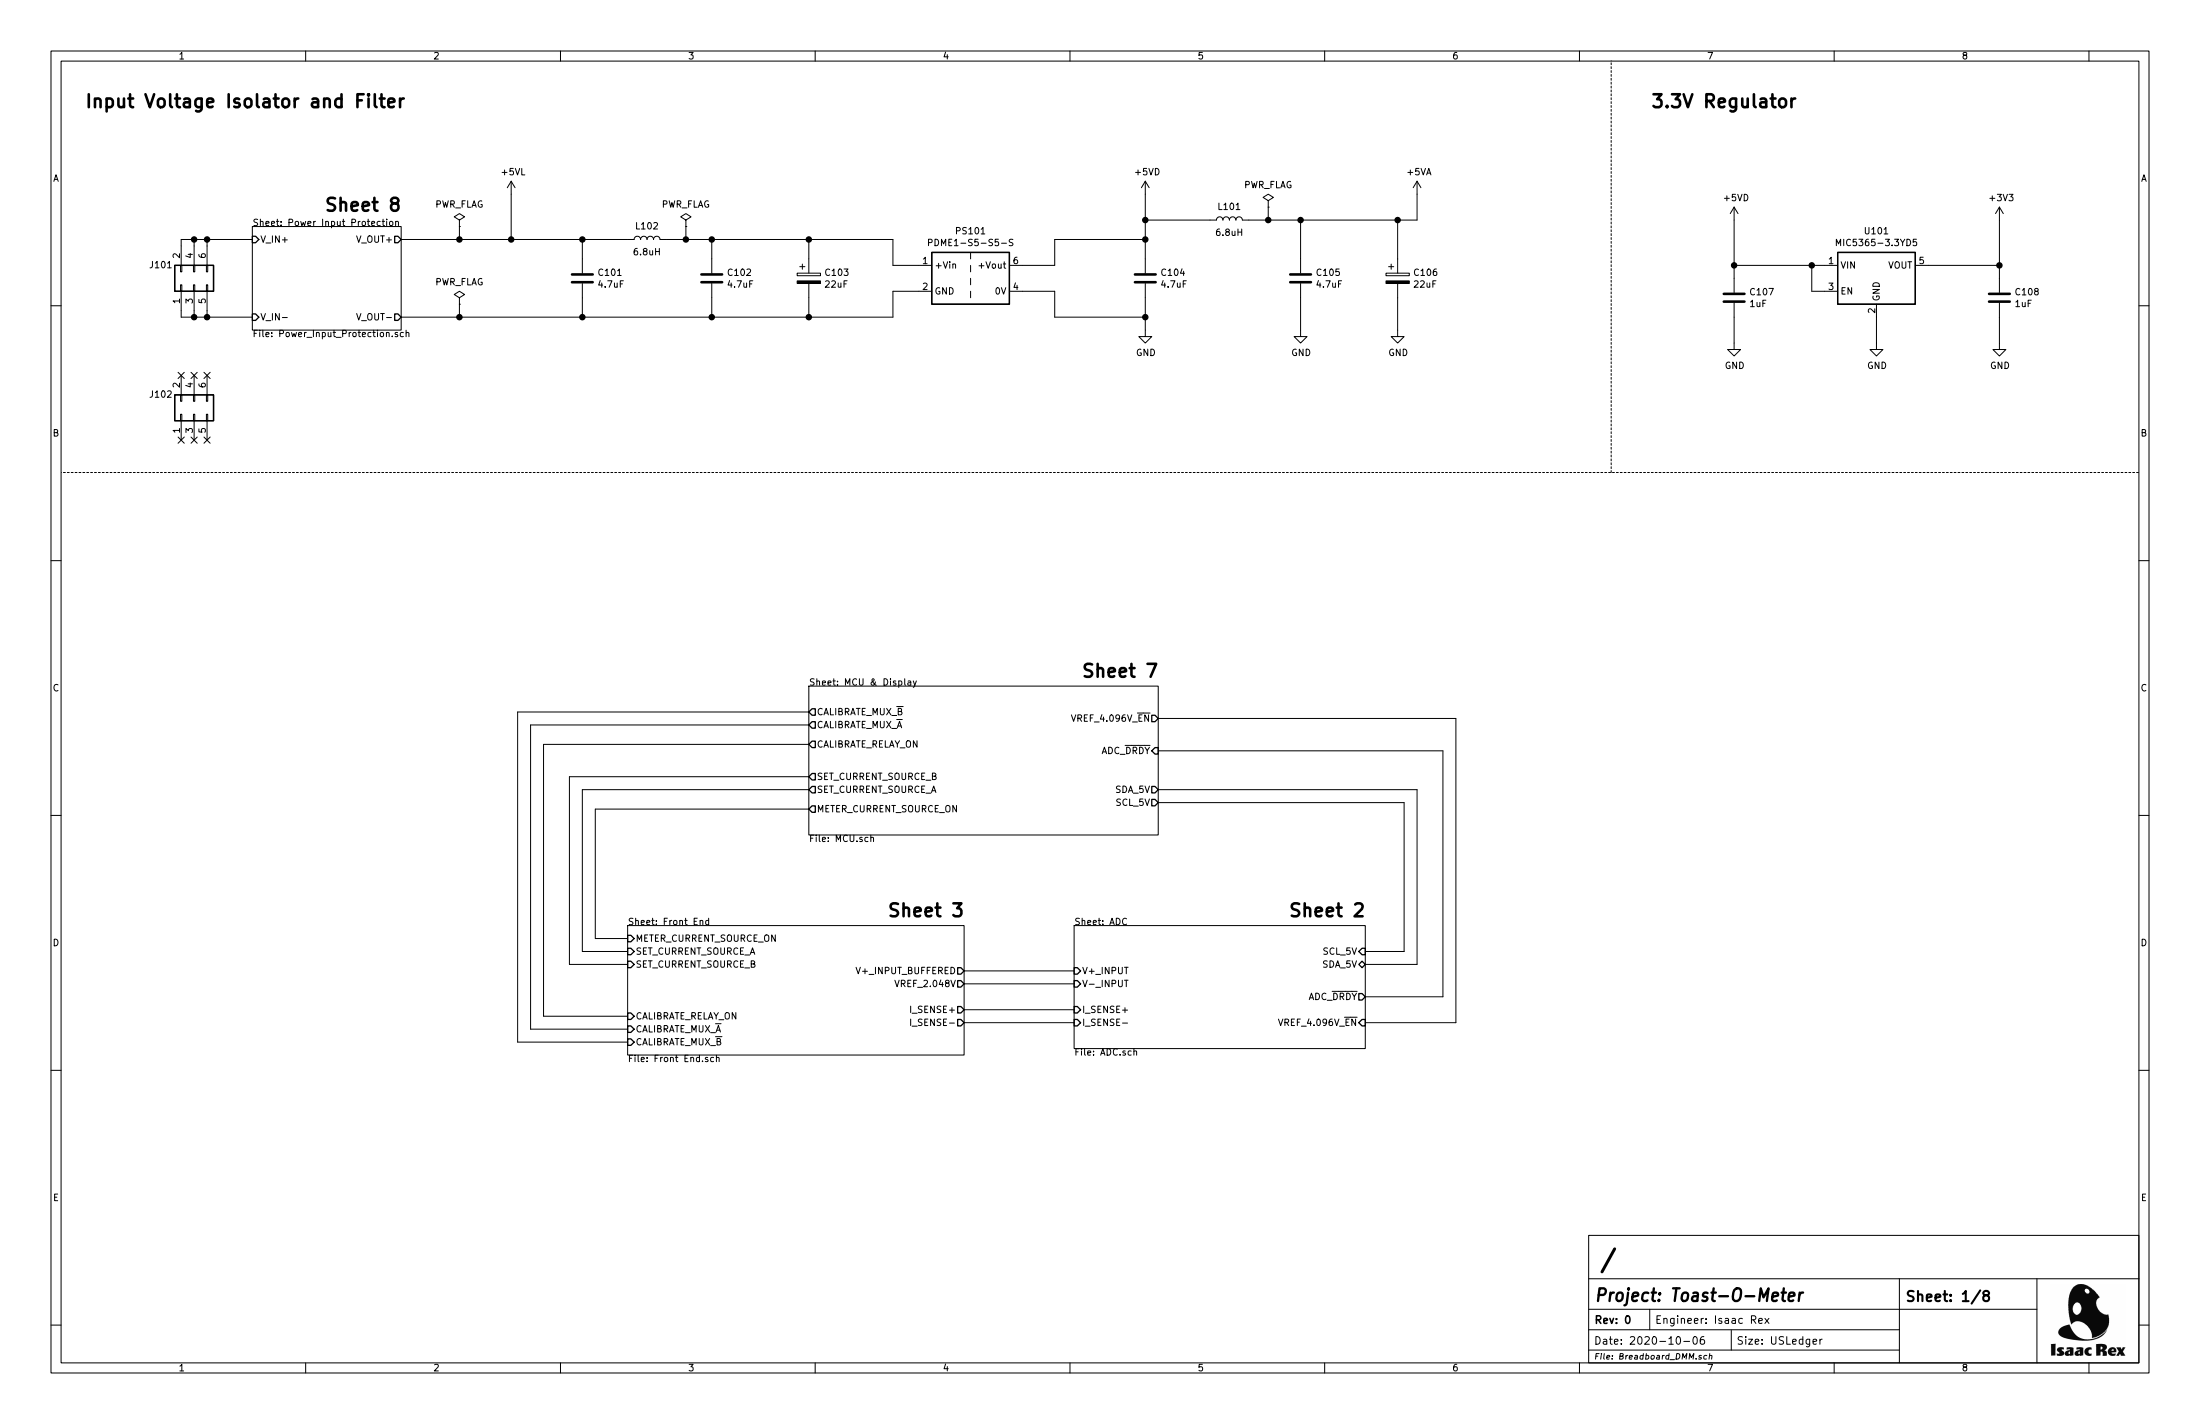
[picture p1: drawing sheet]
EESchema Schematic File Version 4
EELAYER 30 0
EELAYER END
$Descr USLedger 17000 11000
encoding utf-8
Sheet 1 8
Title "Toast-O-Meter"
Date "2020-10-06"
Rev "0"
Comp ""
Comment1 "Isaac Rex"
Comment2 ""
Comment3 ""
Comment4 ""
$EndDescr
Wire Wire Line
	1400 2400 1400 2450
Wire Wire Line
	1400 2450 1500 2450
Wire Wire Line
	1500 2450 1500 2400
Wire Wire Line
	1400 1900 1400 1850
Wire Wire Line
	1400 1850 1500 1850
Wire Wire Line
	1500 1850 1500 1900
Wire Wire Line
	1500 1850 1600 1850
Connection ~ 1500 1850
Connection ~ 1500 2450
$Comp
L power:GND #PWR0106
U 1 1
P 8850 2550
F 0 "#PWR0106" H 8850 2300 50  0001 C CNN
F 1 "GND" H 8855 2377 50  0000 C CNN
F 2 "" H 8850 2550 50  0001 C CNN
F 3 "" H 8850 2550 50  0001 C CNN
	1    8850 2550
	1    0    0    -1  
$EndComp
Wire Wire Line
	1500 2450 1600 2450
Wire Wire Line
	6900 2450 6900 2250
Wire Wire Line
	6900 2250 7100 2250
Wire Wire Line
	7100 2050 6900 2050
Wire Wire Line
	6900 2050 6900 1850
Wire Wire Line
	7900 2050 8150 2050
Wire Wire Line
	7900 2250 8150 2250
Wire Wire Line
	8850 2550 8850 2450
Wire Wire Line
	8150 2250 8150 2450
Connection ~ 8850 2450
Wire Wire Line
	8850 2450 8850 2300
$Comp
L irex_Converter_DCDC:PDME1-S5-S5-S PS101
U 1 1
P 7500 2150
F 0 "PS101" H 7500 2517 50  0000 C CNN
F 1 "PDME1-S5-S5-S" H 7500 2426 50  0000 C CNN
F 2 "irex_Converter_DCDC:CUI_DCDC-CONVERTER_PDME1-Sxx-S_1x4_P2.54mm_Drill1.0mm" H 6450 1900 50  0001 L CNN
F 3 "https://www.cui.com/product/resource/pdme1-s.pdf" H 8550 1850 50  0001 L CNN
F 4 "https://www.digikey.com/en/products/detail/cui-inc/PDME1-S5-D5-S/10229855" H 7500 2150 50  0001 C CNN "Digi-Key Link"
F 5 "102-6320-ND" H 7500 2150 50  0001 C CNN "Digi-Key PN"
	1    7500 2150
	1    0    0    -1  
$EndComp
Wire Wire Line
	8150 2050 8150 1850
Wire Wire Line
	10050 1700 10050 2000
$Comp
L power:GND #PWR0107
U 1 1
P 10050 2550
F 0 "#PWR0107" H 10050 2300 50  0001 C CNN
F 1 "GND" H 10055 2377 50  0000 C CNN
F 2 "" H 10050 2550 50  0001 C CNN
F 3 "" H 10050 2550 50  0001 C CNN
	1    10050 2550
	1    0    0    -1  
$EndComp
$Comp
L power:+5VA #PWR0103
U 1 1
P 10950 1500
F 0 "#PWR0103" H 10950 1350 50  0001 C CNN
F 1 "+5VA" H 10965 1673 50  0000 C CNN
F 2 "" H 10950 1500 50  0001 C CNN
F 3 "" H 10950 1500 50  0001 C CNN
	1    10950 1500
	1    0    0    -1  
$EndComp
Wire Wire Line
	10050 1700 10800 1700
Connection ~ 10050 1700
$Sheet
S 8300 7150 2250 950 
U 5FDFAE85
F0 "ADC" 50
F1 "ADC.sch" 50
F2 "I_SENSE+" I L 8300 7800 50 
F3 "I_SENSE-" I L 8300 7900 50 
F4 "ADC_~DRDY" O R 10550 7700 50 
F5 "VREF_4.096V_~EN" I R 10550 7900 50 
F6 "V+_INPUT" I L 8300 7500 50 
F7 "V-_INPUT" I L 8300 7600 50 
F8 "SCL_5V" I R 10550 7350 50 
F9 "SDA_5V" B R 10550 7450 50 
$EndSheet
$Comp
L Regulator_Linear:MIC5365-3.3YD5 U?
U 1 1
P 14500 2150
AR Path="/5F3FD151/5FB4F100" Ref="U?"  Part="1" 
AR Path="/5FB4F100" Ref="U101"  Part="1" 
F 0 "U101" H 14500 2517 50  0000 C CNN
F 1 "MIC5365-3.3YD5" H 14500 2426 50  0000 C CNN
F 2 "Package_TO_SOT_SMD:SOT-23-5" H 14500 2500 50  0001 C CNN
F 3 "http://ww1.microchip.com/downloads/en/DeviceDoc/mic5365.pdf" H 14250 2400 50  0001 C CNN
F 4 "https://www.digikey.com/en/products/detail/microchip-technology/MIC5365-3.3YD5-TR/3671753" H 14500 2150 50  0001 C CNN "Digi-Key Link"
F 5 "576-4085-1-ND" H 14500 2150 50  0001 C CNN "Digi-Key PN"
	1    14500 2150
	1    0    0    -1  
$EndComp
Wire Wire Line
	14100 2050 14000 2050
$Comp
L power:+5VD #PWR?
U 1 1
P 13400 1700
AR Path="/5F3FD151/5FB4F107" Ref="#PWR?"  Part="1" 
AR Path="/5FB4F107" Ref="#PWR0104"  Part="1" 
F 0 "#PWR0104" H 13400 1550 50  0001 C CNN
F 1 "+5VD" H 13415 1873 50  0000 C CNN
F 2 "" H 13400 1700 50  0001 C CNN
F 3 "" H 13400 1700 50  0001 C CNN
	1    13400 1700
	1    0    0    -1  
$EndComp
Wire Wire Line
	13400 1700 13400 2050
$Comp
L Device:C C?
U 1 1
P 13400 2300
AR Path="/5F3FD151/5FB4F10E" Ref="C?"  Part="1" 
AR Path="/5FB4F10E" Ref="C107"  Part="1" 
F 0 "C107" H 13515 2346 50  0000 L CNN
F 1 "1uF" H 13515 2255 50  0000 L CNN
F 2 "Resistor_SMD:R_0603_1608Metric_Pad1.05x0.95mm_HandSolder" H 13438 2150 50  0001 C CNN
F 3 "~" H 13400 2300 50  0001 C CNN
F 4 "https://www.digikey.com/en/products/detail/samsung-electro-mechanics/CL10B105MO8NNWC/5961008" H 13400 2300 50  0001 C CNN "Digi-Key Link"
F 5 "1276-6524-1-ND" H 13400 2300 50  0001 C CNN "Digi-Key PN"
	1    13400 2300
	1    0    0    -1  
$EndComp
Wire Wire Line
	13400 2150 13400 2050
Connection ~ 13400 2050
$Comp
L power:GND #PWR?
U 1 1
P 13400 2650
AR Path="/5F3FD151/5FB4F116" Ref="#PWR?"  Part="1" 
AR Path="/5FB4F116" Ref="#PWR0109"  Part="1" 
F 0 "#PWR0109" H 13400 2400 50  0001 C CNN
F 1 "GND" H 13405 2477 50  0000 C CNN
F 2 "" H 13400 2650 50  0001 C CNN
F 3 "" H 13400 2650 50  0001 C CNN
	1    13400 2650
	1    0    0    -1  
$EndComp
Wire Wire Line
	13400 2650 13400 2450
$Comp
L power:GND #PWR?
U 1 1
P 14500 2650
AR Path="/5F3FD151/5FB4F11D" Ref="#PWR?"  Part="1" 
AR Path="/5FB4F11D" Ref="#PWR0110"  Part="1" 
F 0 "#PWR0110" H 14500 2400 50  0001 C CNN
F 1 "GND" H 14505 2477 50  0000 C CNN
F 2 "" H 14500 2650 50  0001 C CNN
F 3 "" H 14500 2650 50  0001 C CNN
	1    14500 2650
	1    0    0    -1  
$EndComp
Wire Wire Line
	14500 2650 14500 2450
$Comp
L power:GND #PWR?
U 1 1
P 15450 2650
AR Path="/5F3FD151/5FB4F124" Ref="#PWR?"  Part="1" 
AR Path="/5FB4F124" Ref="#PWR0111"  Part="1" 
F 0 "#PWR0111" H 15450 2400 50  0001 C CNN
F 1 "GND" H 15455 2477 50  0000 C CNN
F 2 "" H 15450 2650 50  0001 C CNN
F 3 "" H 15450 2650 50  0001 C CNN
	1    15450 2650
	1    0    0    -1  
$EndComp
$Comp
L Device:C C?
U 1 1
P 15450 2300
AR Path="/5F3FD151/5FB4F12A" Ref="C?"  Part="1" 
AR Path="/5FB4F12A" Ref="C108"  Part="1" 
F 0 "C108" H 15565 2346 50  0000 L CNN
F 1 "1uF" H 15565 2255 50  0000 L CNN
F 2 "Resistor_SMD:R_0603_1608Metric_Pad1.05x0.95mm_HandSolder" H 15488 2150 50  0001 C CNN
F 3 "~" H 15450 2300 50  0001 C CNN
F 4 "https://www.digikey.com/en/products/detail/samsung-electro-mechanics/CL10B105MO8NNWC/5961008" H 15450 2300 50  0001 C CNN "Digi-Key Link"
F 5 "1276-6524-1-ND" H 15450 2300 50  0001 C CNN "Digi-Key PN"
	1    15450 2300
	1    0    0    -1  
$EndComp
Wire Wire Line
	15450 2050 15450 2150
Wire Wire Line
	15450 2450 15450 2650
Wire Wire Line
	14100 2250 14000 2250
Wire Wire Line
	14000 2250 14000 2050
Connection ~ 14000 2050
Wire Wire Line
	14000 2050 13400 2050
$Comp
L power:+3V3 #PWR?
U 1 1
P 15450 1700
AR Path="/5F3FD151/5FB4F137" Ref="#PWR?"  Part="1" 
AR Path="/5FB4F137" Ref="#PWR0105"  Part="1" 
F 0 "#PWR0105" H 15450 1550 50  0001 C CNN
F 1 "+3V3" H 15465 1873 50  0000 C CNN
F 2 "" H 15450 1700 50  0001 C CNN
F 3 "" H 15450 1700 50  0001 C CNN
	1    15450 1700
	1    0    0    -1  
$EndComp
Wire Wire Line
	15450 1700 15450 2050
Connection ~ 15450 2050
Wire Wire Line
	14900 2050 15450 2050
$Comp
L Connector_Generic:Conn_02x03_Odd_Even J101
U 1 1
P 1500 2200
F 0 "J101" V 1650 2550 50  0000 R CNN
F 1 "Conn_02x03_Odd_Even" V 1505 2012 50  0001 R CNN
F 2 "Connector_PinHeader_2.54mm:PinHeader_2x03_P2.54mm_Vertical" H 1500 2200 50  0001 C CNN
F 3 "~" H 1500 2200 50  0001 C CNN
F 4 "https://www.digikey.com/en/products/detail/adam-tech/PH2-06-UA/9830396" H 1500 2200 50  0001 C CNN "Digi-Key Link"
F 5 "2057-PH2-06-UA-ND" H 1500 2200 50  0001 C CNN "Digi-Key PN"
	1    1500 2200
	0    -1   -1   0   
$EndComp
Wire Wire Line
	1600 2400 1600 2450
Wire Wire Line
	1600 1900 1600 1850
$Comp
L Device:C C104
U 1 1
P 8850 2150
F 0 "C104" H 8965 2196 50  0000 L CNN
F 1 "4.7uF" H 8965 2105 50  0000 L CNN
F 2 "Resistor_SMD:R_0805_2012Metric_Pad1.15x1.40mm_HandSolder" H 8888 2000 50  0001 C CNN
F 3 "~" H 8850 2150 50  0001 C CNN
F 4 "https://www.digikey.com/en/products/detail/samsung-electro-mechanics/CL21A475KAQNNNG/3894439" H 8850 2150 50  0001 C CNN "Digi-Key Link"
F 5 "1276-6462-1-ND" H 8850 2150 50  0001 C CNN "Digi-Key PN"
	1    8850 2150
	1    0    0    -1  
$EndComp
$Comp
L Device:C C105
U 1 1
P 10050 2150
F 0 "C105" H 10165 2196 50  0000 L CNN
F 1 "4.7uF" H 10165 2105 50  0000 L CNN
F 2 "Resistor_SMD:R_0805_2012Metric_Pad1.15x1.40mm_HandSolder" H 10088 2000 50  0001 C CNN
F 3 "~" H 10050 2150 50  0001 C CNN
F 4 "https://www.digikey.com/en/products/detail/samsung-electro-mechanics/CL21A475KAQNNNG/3894439" H 10050 2150 50  0001 C CNN "Digi-Key Link"
F 5 "1276-6462-1-ND" H 10050 2150 50  0001 C CNN "Digi-Key PN"
	1    10050 2150
	1    0    0    -1  
$EndComp
Wire Wire Line
	10800 2000 10800 1700
Wire Wire Line
	10050 2300 10050 2550
$Comp
L power:GND #PWR0108
U 1 1
P 10800 2550
F 0 "#PWR0108" H 10800 2300 50  0001 C CNN
F 1 "GND" H 10805 2377 50  0000 C CNN
F 2 "" H 10800 2550 50  0001 C CNN
F 3 "" H 10800 2550 50  0001 C CNN
	1    10800 2550
	1    0    0    -1  
$EndComp
Wire Wire Line
	10800 2300 10800 2550
Text Notes 650  850  0    100  ~ 20
Input Voltage Isolator and Filter
Wire Notes Line
	12450 3650 12450 470 
Text Notes 12750 850  0    100  ~ 20
3.3V Regulator
$Sheet
S 4850 7150 2600 1000
U 5F511849
F0 "Front End" 50
F1 "Front End.sch" 50
F2 "V+_INPUT_BUFFERED" O R 7450 7500 50 
F3 "SET_CURRENT_SOURCE_B" I L 4850 7450 50 
F4 "SET_CURRENT_SOURCE_A" I L 4850 7350 50 
F5 "CALIBRATE_RELAY_ON" I L 4850 7850 50 
F6 "CALIBRATE_MUX_~A" I L 4850 7950 50 
F7 "CALIBRATE_MUX_~B" I L 4850 8050 50 
F8 "I_SENSE+" O R 7450 7800 50 
F9 "I_SENSE-" O R 7450 7900 50 
F10 "METER_CURRENT_SOURCE_ON" I L 4850 7250 50 
F11 "VREF_2.048V" O R 7450 7600 50 
$EndSheet
$Sheet
S 6250 5300 2700 1150
U 5F3FD151
F0 "MCU & Display" 50
F1 "MCU.sch" 50
F2 "CALIBRATE_RELAY_ON" O L 6250 5750 50 
F3 "METER_CURRENT_SOURCE_ON" O L 6250 6250 50 
F4 "ADC_~DRDY" I R 8950 5800 50 
F5 "SET_CURRENT_SOURCE_B" O L 6250 6000 50 
F6 "SET_CURRENT_SOURCE_A" O L 6250 6100 50 
F7 "VREF_4.096V_~EN" O R 8950 5550 50 
F8 "SCL_5V" O R 8950 6200 50 
F9 "SDA_5V" O R 8950 6100 50 
F10 "CALIBRATE_MUX_~B" O L 6250 5500 50 
F11 "CALIBRATE_MUX_~A" O L 6250 5600 50 
$EndSheet
Wire Wire Line
	11250 7900 11250 5550
Wire Wire Line
	11150 5800 11150 7700
Wire Wire Line
	10950 6100 10950 7450
Wire Wire Line
	10850 6200 10850 7350
Wire Wire Line
	4000 5500 6250 5500
Wire Wire Line
	4000 8050 4000 5500
Wire Wire Line
	4850 8050 4000 8050
Wire Wire Line
	4100 7950 4850 7950
Wire Wire Line
	4100 5600 4100 7950
Wire Wire Line
	6250 5600 4100 5600
Wire Wire Line
	4200 7850 4850 7850
Wire Wire Line
	4200 5750 4200 7850
Wire Wire Line
	6250 5750 4200 5750
Wire Wire Line
	4400 7450 4850 7450
Wire Wire Line
	4400 6000 4400 7450
Wire Wire Line
	6250 6000 4400 6000
Wire Wire Line
	4500 7350 4850 7350
Wire Wire Line
	4500 6100 4500 7350
Wire Wire Line
	6250 6100 4500 6100
Wire Wire Line
	4600 7250 4850 7250
Wire Wire Line
	4600 6250 4600 7250
Wire Wire Line
	6250 6250 4600 6250
$Comp
L Connector_Generic:Conn_02x03_Odd_Even J102
U 1 1
P 1500 3200
F 0 "J102" V 1650 3550 50  0000 R CNN
F 1 "Conn_02x03_Odd_Even" V 1505 3012 50  0001 R CNN
F 2 "Connector_PinHeader_2.54mm:PinHeader_2x03_P2.54mm_Vertical" H 1500 3200 50  0001 C CNN
F 3 "~" H 1500 3200 50  0001 C CNN
F 4 "https://www.digikey.com/en/products/detail/adam-tech/PH2-06-UA/9830396" H 1500 3200 50  0001 C CNN "Digi-Key Link"
F 5 "2057-PH2-06-UA-ND" H 1500 3200 50  0001 C CNN "Digi-Key PN"
	1    1500 3200
	0    -1   -1   0   
$EndComp
$Comp
L Device:CP C106
U 1 1
P 10800 2150
F 0 "C106" H 10918 2196 50  0000 L CNN
F 1 "22uF" H 10918 2105 50  0000 L CNN
F 2 "Capacitor_SMD:CP_Elec_5x5.3" H 10838 2000 50  0001 C CNN
F 3 "~" H 10800 2150 50  0001 C CNN
F 4 "https://www.digikey.com/en/products/detail/würth-elektronik/865080542006/5728100" H 10800 2150 50  0001 C CNN "Digi-Key Link"
F 5 "732-8505-1-ND" H 10800 2150 50  0001 C CNN "Digi-Key PN"
	1    10800 2150
	1    0    0    -1  
$EndComp
$Comp
L Device:L L101
U 1 1
P 9500 1700
F 0 "L101" V 9600 1700 50  0000 C CNN
F 1 "6.8uH" V 9400 1700 50  0000 C CNN
F 2 "Inductor_SMD:L_0805_2012Metric_Pad1.15x1.40mm_HandSolder" H 9500 1700 50  0001 C CNN
F 3 "~" H 9500 1700 50  0001 C CNN
F 4 "https://www.digikey.com/en/products/detail/tdk-corporation/MLZ2012N6R8LT000/2523499" H 9500 1700 50  0001 C CNN "Digi-Key Link"
F 5 "445-6761-1-ND" H 9500 1700 50  0001 C CNN "Digi-Key PN"
	1    9500 1700
	0    -1   -1   0   
$EndComp
Wire Wire Line
	4500 1850 3950 1850
NoConn ~ 1400 3400
NoConn ~ 1500 3400
NoConn ~ 1600 3400
NoConn ~ 1600 2900
NoConn ~ 1500 2900
NoConn ~ 1400 2900
$Comp
L dmm_power:+5VL #PWR0101
U 1 1
P 3950 1500
F 0 "#PWR0101" H 3950 1350 50  0001 C CNN
F 1 "+5VL" H 3965 1673 50  0000 C CNN
F 2 "" H 3950 1500 50  0001 C CNN
F 3 "" H 3950 1500 50  0001 C CNN
	1    3950 1500
	1    0    0    -1  
$EndComp
Wire Wire Line
	3950 1500 3950 1850
Connection ~ 3950 1850
Wire Wire Line
	8150 1850 8850 1850
Wire Wire Line
	8150 2450 8850 2450
Wire Wire Line
	9650 1700 9800 1700
Wire Wire Line
	6250 1850 6900 1850
Wire Wire Line
	6250 2450 6900 2450
$Comp
L Device:L L102
U 1 1
P 5000 1850
F 0 "L102" V 5100 1850 50  0000 C CNN
F 1 "6.8uH" V 4900 1850 50  0000 C CNN
F 2 "Inductor_SMD:L_0805_2012Metric_Pad1.15x1.40mm_HandSolder" H 5000 1850 50  0001 C CNN
F 3 "~" H 5000 1850 50  0001 C CNN
F 4 "https://www.digikey.com/en/products/detail/tdk-corporation/MLZ2012N6R8LT000/2523499" H 5000 1850 50  0001 C CNN "Digi-Key Link"
F 5 "445-6761-1-ND" H 5000 1850 50  0001 C CNN "Digi-Key PN"
	1    5000 1850
	0    -1   -1   0   
$EndComp
Connection ~ 6250 2450
Wire Wire Line
	6250 2300 6250 2450
Wire Wire Line
	6250 1850 5500 1850
Connection ~ 6250 1850
Wire Wire Line
	6250 2000 6250 1850
$Comp
L Device:CP C103
U 1 1
P 6250 2150
F 0 "C103" H 6368 2196 50  0000 L CNN
F 1 "22uF" H 6368 2105 50  0000 L CNN
F 2 "Capacitor_SMD:CP_Elec_5x5.3" H 6288 2000 50  0001 C CNN
F 3 "~" H 6250 2150 50  0001 C CNN
F 4 "https://www.digikey.com/en/products/detail/würth-elektronik/865080542006/5728100" H 6250 2150 50  0001 C CNN "Digi-Key Link"
F 5 "732-8505-1-ND" H 6250 2150 50  0001 C CNN "Digi-Key PN"
	1    6250 2150
	1    0    0    -1  
$EndComp
Connection ~ 5500 1850
Connection ~ 5500 2450
Wire Wire Line
	5500 2450 6250 2450
Wire Wire Line
	4500 2450 5500 2450
Wire Wire Line
	5500 2450 5500 2300
Wire Wire Line
	5500 1850 5500 2000
Wire Wire Line
	5150 1850 5300 1850
$Comp
L Device:C C102
U 1 1
P 5500 2150
F 0 "C102" H 5615 2196 50  0000 L CNN
F 1 "4.7uF" H 5615 2105 50  0000 L CNN
F 2 "Resistor_SMD:R_0805_2012Metric_Pad1.15x1.40mm_HandSolder" H 5538 2000 50  0001 C CNN
F 3 "~" H 5500 2150 50  0001 C CNN
F 4 "https://www.digikey.com/en/products/detail/samsung-electro-mechanics/CL21A475KAQNNNG/3894439" H 5500 2150 50  0001 C CNN "Digi-Key Link"
F 5 "1276-6462-1-ND" H 5500 2150 50  0001 C CNN "Digi-Key PN"
	1    5500 2150
	1    0    0    -1  
$EndComp
Connection ~ 4500 1850
Connection ~ 4500 2450
Wire Wire Line
	4500 1850 4850 1850
Wire Notes Line
	16525 3650 475  3650
$Comp
L power:PWR_FLAG #FLG0101
U 1 1
P 3550 1750
F 0 "#FLG0101" H 3550 1825 50  0001 C CNN
F 1 "PWR_FLAG" H 3550 1923 50  0000 C CNN
F 2 "" H 3550 1750 50  0001 C CNN
F 3 "~" H 3550 1750 50  0001 C CNN
	1    3550 1750
	1    0    0    -1  
$EndComp
$Comp
L power:PWR_FLAG #FLG0102
U 1 1
P 3550 2350
F 0 "#FLG0102" H 3550 2425 50  0001 C CNN
F 1 "PWR_FLAG" H 3550 2523 50  0000 C CNN
F 2 "" H 3550 2350 50  0001 C CNN
F 3 "~" H 3550 2350 50  0001 C CNN
	1    3550 2350
	1    0    0    -1  
$EndComp
Wire Wire Line
	4500 2450 3550 2450
Wire Wire Line
	3550 2350 3550 2450
Wire Wire Line
	3550 1750 3550 1850
Wire Wire Line
	3550 1850 3950 1850
$Sheet
S 1950 1750 1150 800 
U 5F7CCAA0
F0 "Power Input Protection" 50
F1 "Power_Input_Protection.sch" 50
F2 "V_IN+" I L 1950 1850 50 
F3 "V_IN-" I L 1950 2450 50 
F4 "V_OUT+" O R 3100 1850 50 
F5 "V_OUT-" O R 3100 2450 50 
$EndSheet
Wire Wire Line
	1600 1850 1950 1850
Connection ~ 1600 1850
Wire Wire Line
	1600 2450 1950 2450
Connection ~ 1600 2450
Wire Wire Line
	3100 1850 3550 1850
Connection ~ 3550 1850
Wire Wire Line
	3100 2450 3550 2450
Connection ~ 3550 2450
Wire Wire Line
	4500 2300 4500 2450
Wire Wire Line
	4500 2000 4500 1850
$Comp
L Device:C C101
U 1 1
P 4500 2150
F 0 "C101" H 4615 2196 50  0000 L CNN
F 1 "4.7uF" H 4615 2105 50  0000 L CNN
F 2 "Resistor_SMD:R_0805_2012Metric_Pad1.15x1.40mm_HandSolder" H 4538 2000 50  0001 C CNN
F 3 "~" H 4500 2150 50  0001 C CNN
F 4 "https://www.digikey.com/en/products/detail/samsung-electro-mechanics/CL21A475KAQNNNG/3894439" H 4500 2150 50  0001 C CNN "Digi-Key Link"
F 5 "1276-6462-1-ND" H 4500 2150 50  0001 C CNN "Digi-Key PN"
	1    4500 2150
	1    0    0    -1  
$EndComp
Wire Wire Line
	10800 1700 10950 1700
Wire Wire Line
	10950 1700 10950 1500
Connection ~ 10800 1700
Connection ~ 8850 1850
Wire Wire Line
	8850 2000 8850 1850
Wire Wire Line
	9350 1700 8850 1700
Wire Wire Line
	8850 1700 8850 1850
Connection ~ 8850 1700
Wire Wire Line
	8850 1700 8850 1500
$Comp
L power:+5VD #PWR0102
U 1 1
P 8850 1500
F 0 "#PWR0102" H 8850 1350 50  0001 C CNN
F 1 "+5VD" H 8865 1673 50  0000 C CNN
F 2 "" H 8850 1500 50  0001 C CNN
F 3 "" H 8850 1500 50  0001 C CNN
	1    8850 1500
	1    0    0    -1  
$EndComp
$Comp
L power:PWR_FLAG #FLG0103
U 1 1
P 5300 1750
F 0 "#FLG0103" H 5300 1825 50  0001 C CNN
F 1 "PWR_FLAG" H 5300 1923 50  0000 C CNN
F 2 "" H 5300 1750 50  0001 C CNN
F 3 "~" H 5300 1750 50  0001 C CNN
	1    5300 1750
	1    0    0    -1  
$EndComp
Wire Wire Line
	5300 1750 5300 1850
Connection ~ 5300 1850
Wire Wire Line
	5300 1850 5500 1850
$Comp
L power:PWR_FLAG #FLG0104
U 1 1
P 9800 1600
F 0 "#FLG0104" H 9800 1675 50  0001 C CNN
F 1 "PWR_FLAG" H 9800 1773 50  0000 C CNN
F 2 "" H 9800 1600 50  0001 C CNN
F 3 "~" H 9800 1600 50  0001 C CNN
	1    9800 1600
	1    0    0    -1  
$EndComp
Wire Wire Line
	9800 1600 9800 1700
Connection ~ 9800 1700
Wire Wire Line
	9800 1700 10050 1700
Wire Wire Line
	10850 6200 8950 6200
Wire Wire Line
	8950 6100 10950 6100
Wire Wire Line
	11150 5800 8950 5800
Wire Wire Line
	8950 5550 11250 5550
Wire Wire Line
	10550 7350 10850 7350
Wire Wire Line
	10950 7450 10550 7450
Wire Wire Line
	10550 7700 11150 7700
Wire Wire Line
	11250 7900 10550 7900
Wire Wire Line
	7450 7500 8300 7500
Wire Wire Line
	8300 7600 7450 7600
Wire Wire Line
	7450 7800 8300 7800
Wire Wire Line
	7450 7900 8300 7900
Text Notes 8350 5250 0    100  ~ 20
Sheet 7
Text Notes 9950 7100 0    100  ~ 20
Sheet 2
Text Notes 2500 1650 0    100  ~ 20
Sheet 8
Text Notes 6850 7100 0    100  ~ 20
Sheet 3
$EndSCHEMATC
